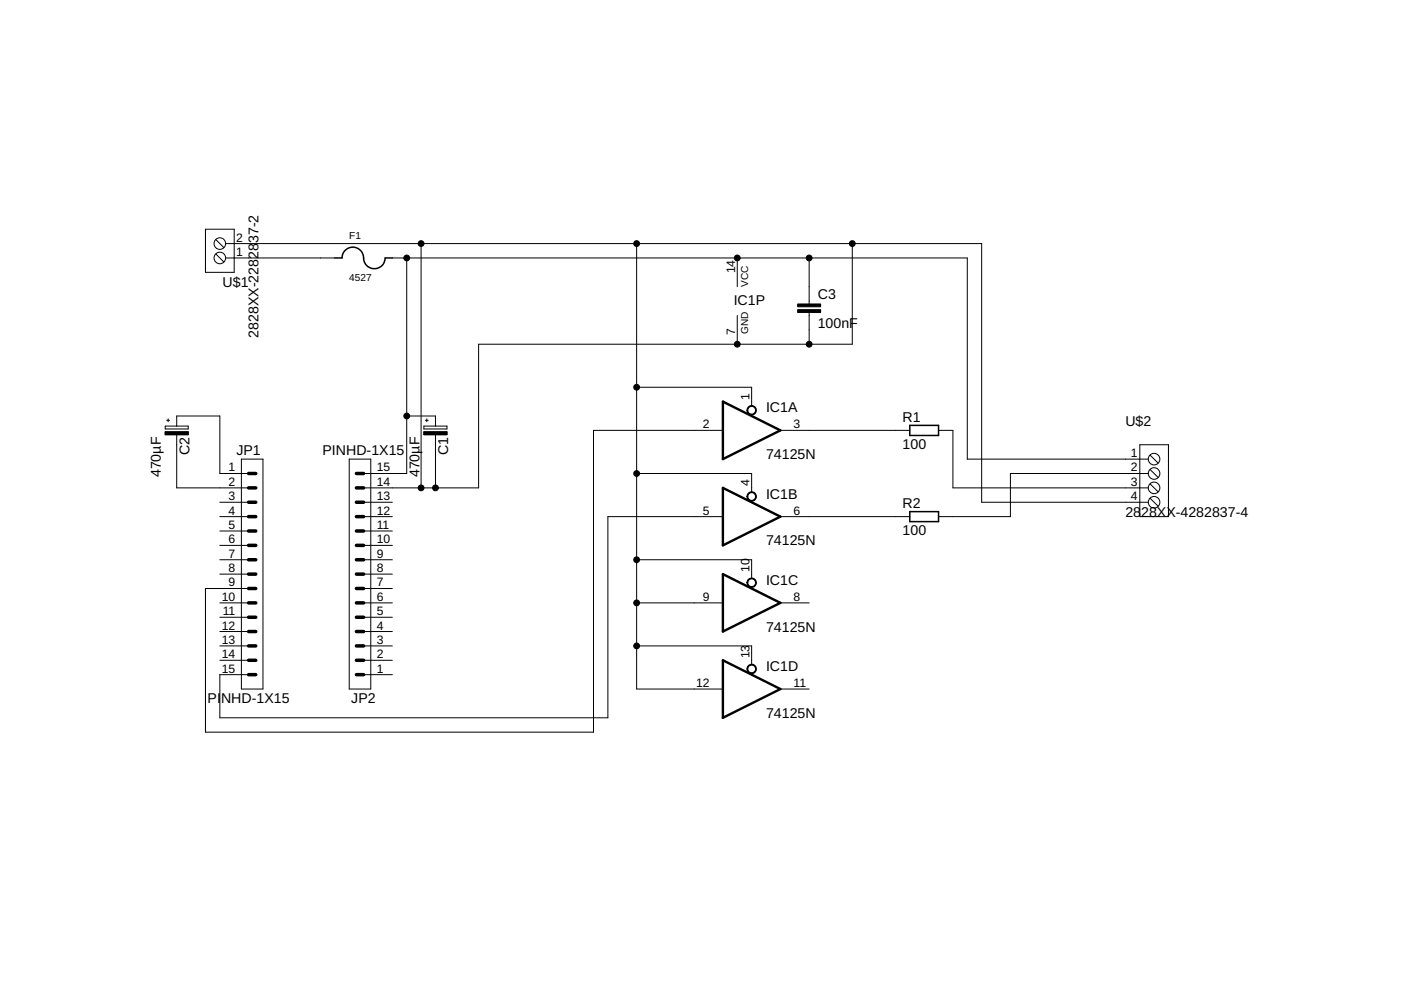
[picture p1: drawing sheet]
<svg xmlns="http://www.w3.org/2000/svg" width="297mm" height="210mm" viewBox="0 0 297 210" stroke-linecap="round" stroke-linejoin="round" font-family="sans-serif">
<path d="M153.3 85.2l12.2 6-12.2 6.1zM153.3 103.4l12.2 6.1-12.2 6.1zM153.3 121.7l12.2 6.1-12.2 6.1zM153.3 140l12.2 6.1-12.2 6.1z" fill="none" stroke="#000" stroke-width=".51"/>
<g fill="none" stroke="#000" stroke-width=".21">
<path d="M43.6 48.6h6.1v9.1h-6.1zM45.8 50.8l1.7 1.7M45.8 53.8l1.7 1.7M47.8 54.7h23.2M47.8 51.6h160.3v54.9h35.4M83.2 54.7h121.9v42.6h38.4M86.2 54.7v45.7h-9.1M89.3 51.6v51.8M135 51.6v94.5h18.3M156.3 54.7v6.1M171.6 54.7v9.7M180.7 51.6v21.4h-79.2v30.4h-24.4"/>
<path d="M156.3 66.9v6.1M171.6 66.3v6.7M35 91.6h4.9v.6h-4.9zM35 90.3h4.9v.7h-4.9zM35.3 89.1h.6M35.6 88.8v.6M37.5 90.3v-2.1h9.1v12.2h6.1M37.5 92.2v11.2h15.2M51.2 97.3h4.6v48.8h-4.6zM74 97.3h4.6v48.8h-4.6zM86.2 88.2h6.1v2.1M89.9 91.6h4.9v.6h-4.9z"/>
<path d="M89.9 90.3h4.9v.7h-4.9zM90.2 89.1h.6M90.5 88.8v.6M92.3 92.2v11.2M135 82.1h24.4v4M153.3 91.2h-27.5v64h-82.2v-30.4h9.1M165.5 91.2h27.4M199 91.2h3v12.2h41.5M241.7 94.3h6v15.2h-6zM243.8 99.5l1.8 1.7M243.8 96.5l1.8 1.7M46.6 109.5h6.1"/>
<path d="M46.6 106.5h6.1M46.6 112.6h6.1M46.6 115.6h6.1M46.6 118.7h6.1M77.1 109.5h6.1M77.1 106.5h6.1M77.1 112.6h6.1M77.1 115.6h6.1M77.1 118.7h6.1M135 100.4h24.4v4M135 118.7h24.4v3.9M153.3 109.5h-24.4v42.7h-82.3v-9.2h6.1"/>
<path d="M165.5 109.5h27.4M243.5 100.4h-29.3v9.1h-15.2M243.8 105.6l1.8 1.7M243.8 102.6l1.8 1.7M46.6 127.8h6.1M46.6 121.7h6.1M46.6 130.9h6.1M46.6 133.9h6.1M46.6 136.9h6.1M46.6 140h6.1M77.1 127.8h6.1M77.1 121.7h6.1"/>
<path d="M77.1 124.8h6.1M77.1 130.9h6.1M77.1 133.9h6.1M77.1 136.9h6.1M77.1 140h6.1M135 136.9h24.4v4M135 127.8h18.3M165.5 127.8h6.1M77.1 143h6.1M165.5 146.1h6.1"/>
<circle cx="46.6" cy="54.7" r="1.23"/>
<circle cx="46.6" cy="51.6" r="1.23"/>
<circle cx="244.7" cy="97.3" r="1.23"/>
<circle cx="244.7" cy="100.4" r="1.23"/>
<circle cx="244.7" cy="103.4" r="1.23"/>
<circle cx="244.7" cy="106.5" r="1.23"/>
</g>
<g fill="#000" stroke="#000" stroke-width=".21">
<path d="M35 91.6h4.9v.6h-4.9z" fill-rule="evenodd"/>
<path d="M89.9 91.6h4.9v.6h-4.9z" fill-rule="evenodd"/>
<path d="M158.5 86.4a1 1 0 0 1 1.7 0 1 1 0 0 1-.5 1.5 1 1 0 0 1-1.3-.9h.1a.83 .83 0 0 1 1.2-.8 .83 .83 0 0 1 .2 1.4 .83 .83 0 0 1-1.3-.4l-.1-.2h-.1z" fill-rule="evenodd"/>
<path d="M158.7 104.5a1 1 0 0 1 1.6 .3 1 1 0 0 1-.7 1.4 1 1 0 0 1-1.2-.9h.1a.83 .83 0 0 1 1.2-.8 .83 .83 0 0 1 .2 1.4 .83 .83 0 0 1-1.3-.4l-.1-.2h-.1v-.3z" fill-rule="evenodd"/>
<path d="M158.5 123a1 1 0 0 1 1.7-.1 1 1 0 0 1-.5 1.6 1 1 0 0 1-1.3-1h.1a.83 .83 0 0 1 1.2-.7 .83 .83 0 0 1 .2 1.4 .83 .83 0 0 1-1.3-.4l-.1-.3h-.1z" fill-rule="evenodd"/>
<path d="M158.5 141.3a1 1 0 0 1 1.7-.1 1 1 0 0 1-.5 1.6 1 1 0 0 1-1.3-1h.1a.83 .83 0 0 1 1.2-.8 .83 .83 0 0 1 .2 1.4 .83 .83 0 0 1-1.3-.3l-.1-.3h-.1z" fill-rule="evenodd"/>
<circle cx="86.2" cy="54.7" r=".61"/>
<circle cx="89.3" cy="51.6" r=".61"/>
<circle cx="135" cy="51.6" r=".61"/>
<circle cx="156.3" cy="54.7" r=".61"/>
<circle cx="171.6" cy="54.7" r=".61"/>
<circle cx="180.7" cy="51.6" r=".61"/>
<circle cx="156.3" cy="73" r=".61"/>
<circle cx="171.6" cy="73" r=".61"/>
<circle cx="86.2" cy="88.2" r=".61"/>
<circle cx="135" cy="82.1" r=".61"/>
<circle cx="89.3" cy="103.4" r=".61"/>
<circle cx="92.3" cy="103.4" r=".61"/>
<circle cx="135" cy="100.4" r=".61"/>
<circle cx="135" cy="118.7" r=".61"/>
<circle cx="135" cy="136.9" r=".61"/>
<circle cx="135" cy="127.8" r=".61"/>
</g>
<g fill="none" stroke="#000" stroke-width=".74">
<path d="M52.7 100.4h1.5M52.7 103.4h1.5M52.7 106.5h1.5M52.7 109.5h1.5M52.7 112.6h1.5M52.7 115.6h1.5M52.7 118.7h1.5M75.6 100.4h1.5M75.6 103.4h1.5M75.6 106.5h1.5M75.6 109.5h1.5M75.6 112.6h1.5"/>
<path d="M75.6 115.6h1.5M75.6 118.7h1.5M52.7 121.7h1.5M52.7 124.8h1.5M52.7 127.8h1.5M52.7 130.9h1.5M52.7 133.9h1.5M52.7 136.9h1.5M52.7 140h1.5M75.6 121.7h1.5M75.6 124.8h1.5M75.6 127.8h1.5"/>
<path d="M75.6 130.9h1.5M75.6 133.9h1.5M75.6 136.9h1.5M75.6 140h1.5M52.7 143h1.5M75.6 143h1.5"/>
</g>
<path d="M71 54.7h1.5a2.32 2.32 0 0 1 2.6-2.3 2.32 2.32 0 0 1 2 2.7 2.29 2.29 0 0 0 2.5 1.9 2.29 2.29 0 0 0 2.1-2.3h1.5M192.9 90.2h6.1v2.1h-6.1zM192.9 108.5h6.1v2.1h-6.1z" fill="none" stroke="#000" stroke-width=".32"/>
<path d="M169.1 65.7h4.9v.6h-4.9zM169.1 64.5h4.9v.5h-4.9z" fill="#000" stroke="#000" stroke-width=".21"/>
<g font-size="3">
<text x="54.8" y="51.6" transform="rotate(-90 54.8 51.6)">37-2</text>
<text x="47.2" y="60.8">U$1</text>
<text x="155.6" y="64.6">IC1P</text>
<text x="173.4" y="63.4">C3</text>
<text x="54.8" y="71.6" transform="rotate(-90 54.8 71.6)">2828XX-22828</text>
<text x="173.4" y="69.5">100nF</text>
<text x="162.4" y="87.4">IC1A</text>
<text x="191.4" y="89.5">R1</text>
<text x="191.4" y="95.2">100</text>
<text x="238.6" y="90.3">U$2</text>
<text x="34.1" y="101.2" transform="rotate(-90 34.1 101.2)">470µF</text>
<text x="40.2" y="96.5" transform="rotate(-90 40.2 96.5)">C2</text>
<text x="50.1" y="96.4">JP1</text>
<text x="68.4" y="96.4">PINHD-1X15</text>
<text x="88.9" y="101.2" transform="rotate(-90 88.9 101.2)">470µF</text>
<text x="95" y="96.5" transform="rotate(-90 95 96.5)">C1</text>
<text x="162.4" y="97.3">74125N</text>
<text x="162.4" y="105.7">IC1B</text>
<text x="191.4" y="107.7">R2</text>
<text x="191.4" y="113.5">100</text>
<text x="238.6" y="109.5">28</text>
<text x="241.9" y="109.5">28XX-4282837-4</text>
<text x="162.4" y="115.6">74125N</text>
<text x="162.4" y="124">IC1C</text>
<text x="162.4" y="133.9">74125N</text>
<text x="162.4" y="142.3">IC1D</text>
<text x="44" y="149.1">PI</text>
<text x="46.9" y="149.1">NHD-1X15</text>
<text x="74.5" y="149.1">JP2</text>
<text x="162.4" y="152.2">74125N</text>
</g>
<g font-size="2.6">
<text x="50.1" y="51.2">2</text>
<text x="50.1" y="54.3">1</text>
<text x="155.9" y="58" transform="rotate(-90 155.9 58)">14</text>
<text x="155.9" y="71.1" transform="rotate(-90 155.9 71.1)">7</text>
<text x="158.9" y="84.7" transform="rotate(-90 158.9 84.7)">1</text>
<text x="149" y="90.8">2</text>
<text x="168.3" y="90.8">3</text>
<text x="48.5" y="100">1</text>
<text x="79.9" y="100">15</text>
<text x="239.8" y="96.9">1</text>
<text x="239.8" y="100">2</text>
<text x="48.5" y="103">2</text>
<text x="48.5" y="106.1">3</text>
<text x="79.9" y="106.1">13</text>
<text x="79.9" y="103">14</text>
<text x="158.9" y="103" transform="rotate(-90 158.9 103)">4</text>
<text x="239.8" y="103">3</text>
<text x="239.8" y="106.1">4</text>
<text x="48.5" y="109.1">4</text>
<text x="48.5" y="112.2">5</text>
<text x="79.9" y="112.2">11</text>
<text x="79.9" y="109.1">12</text>
<text x="149" y="109.1">5</text>
<text x="168.3" y="109.1">6</text>
<text x="48.5" y="115.2">6</text>
<text x="48.5" y="118.2">7</text>
<text x="79.9" y="118.2">9</text>
<text x="79.9" y="115.2">10</text>
<text x="48.5" y="121.3">8</text>
<text x="48.5" y="124.3">9</text>
<text x="79.9" y="124.3">7</text>
<text x="79.9" y="121.3">8</text>
<text x="158.9" y="121.3" transform="rotate(-90 158.9 121.3)">10</text>
<text x="47" y="127.4">10</text>
<text x="47.2" y="130.4">11</text>
<text x="79.9" y="130.4">5</text>
<text x="79.9" y="127.4">6</text>
<text x="149" y="127.4">9</text>
<text x="168.3" y="127.4">8</text>
<text x="47" y="133.5">12</text>
<text x="47" y="136.5">13</text>
<text x="79.9" y="136.5">3</text>
<text x="79.9" y="133.5">4</text>
<text x="47" y="139.6">14</text>
<text x="47" y="142.6">15</text>
<text x="79.9" y="142.6">1</text>
<text x="79.9" y="139.6">2</text>
<text x="158.9" y="139.6" transform="rotate(-90 158.9 139.6)">13</text>
<text x="147.6" y="145.7">12</text>
<text x="168.3" y="145.7">11</text>
</g>
<g font-size="2.1">
<text x="74" y="50.7">F1</text>
<text x="74" y="59.6">4527</text>
<text x="158.6" y="60.8" transform="rotate(-90 158.6 60.8)">VCC</text>
<text x="158.6" y="70.8" transform="rotate(-90 158.6 70.8)">GND</text>
</g>
</svg>
